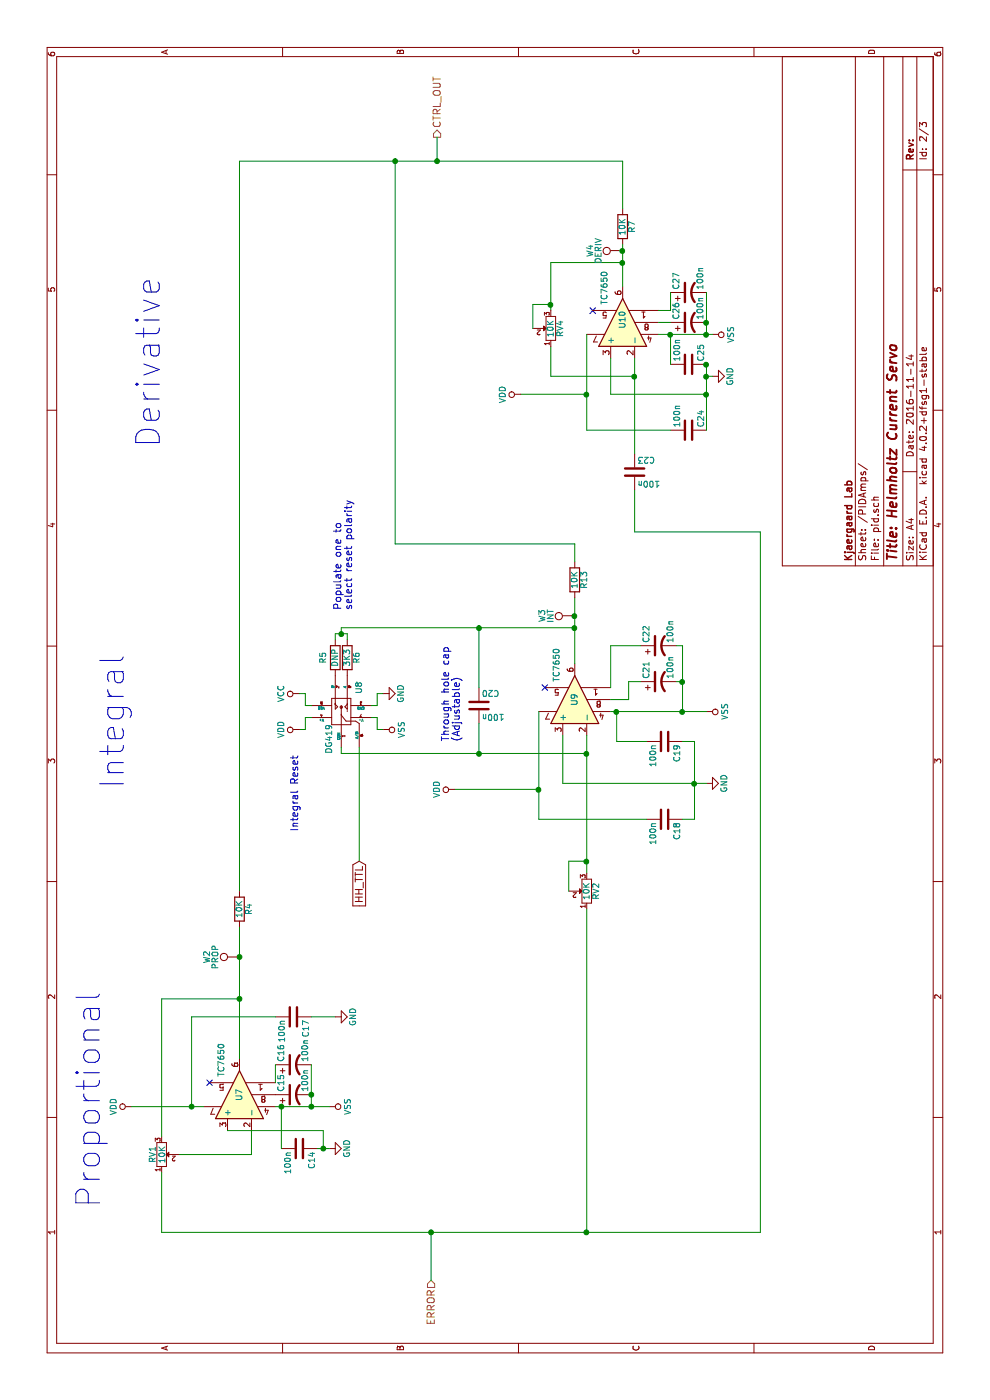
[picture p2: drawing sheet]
EESchema Schematic File Version 2
LIBS:CurrentServo
LIBS:power
LIBS:device
LIBS:transistors
LIBS:conn
LIBS:linear
LIBS:regul
LIBS:74xx
LIBS:cmos4000
LIBS:adc-dac
LIBS:memory
LIBS:xilinx
LIBS:microcontrollers
LIBS:dsp
LIBS:microchip
LIBS:analog_switches
LIBS:motorola
LIBS:texas
LIBS:intel
LIBS:audio
LIBS:interface
LIBS:digital-audio
LIBS:philips
LIBS:display
LIBS:cypress
LIBS:siliconi
LIBS:opto
LIBS:atmel
LIBS:contrib
LIBS:valves
LIBS:74xgxx
LIBS:ac-dc
LIBS:actel
LIBS:Altera
LIBS:analog_devices
LIBS:brooktre
LIBS:cmos_ieee
LIBS:dc-dc
LIBS:diode
LIBS:elec-unifil
LIBS:ESD_Protection
LIBS:ftdi
LIBS:gennum
LIBS:graphic
LIBS:hc11
LIBS:ir
LIBS:Lattice
LIBS:logo
LIBS:maxim
LIBS:microchip_dspic33dsc
LIBS:microchip_pic10mcu
LIBS:microchip_pic12mcu
LIBS:microchip_pic16mcu
LIBS:microchip_pic18mcu
LIBS:microchip_pic32mcu
LIBS:motor_drivers
LIBS:msp430
LIBS:nordicsemi
LIBS:nxp_armmcu
LIBS:onsemi
LIBS:Oscillators
LIBS:powerint
LIBS:Power_Management
LIBS:pspice
LIBS:references
LIBS:relays
LIBS:rfcom
LIBS:sensors
LIBS:silabs
LIBS:stm8
LIBS:stm32
LIBS:supertex
LIBS:switches
LIBS:transf
LIBS:ttl_ieee
LIBS:video
LIBS:Worldsemi
LIBS:Xicor
LIBS:Zilog
LIBS:CurrentServo-cache
EELAYER 25 0
EELAYER END
$Descr A4 11693 8268
encoding utf-8
Sheet 2 3
Title "Helmholtz Current Servo"
Date "2016-11-14"
Rev ""
Comp "Kjaergaard Lab"
Comment1 ""
Comment2 ""
Comment3 ""
Comment4 ""
$EndDescr
Text HLabel 1000 3600 0    60   Input ~ 0
ERROR
Text HLabel 10550 3650 2    60   Output ~ 0
CTRL_OUT
$Comp
L POT RV1
U 1 1
P 2050 1350
F 0 "RV1" H 2050 1270 50  0000 C CNN
F 1 "10K" H 2050 1350 50  0000 C CNN
F 2 "Potentiometers:Potentiometer_Bourns_3296W_3-8Zoll_Inline_ScrewUp" H 2050 1350 50  0001 C CNN
F 3 "" H 2050 1350 50  0000 C CNN
	1    2050 1350
	1    0    0    1   
$EndComp
$Comp
L TC7650 U7
U 1 1
P 2550 2000
F 0 "U7" H 2500 2000 50  0000 L CNN
F 1 "TC7650" H 2700 2150 50  0000 L CNN
F 2 "Housings_DIP:DIP-8_W7.62mm" H 2600 2200 50  0001 C CNN
F 3 "" H 2700 2300 50  0000 C CNN
	1    2550 2000
	1    0    0    -1  
$EndComp
$Comp
L CP1 C15
U 1 1
P 2550 2450
F 0 "C15" H 2575 2550 50  0000 L CNN
F 1 "100n" H 2575 2350 50  0000 L CNN
F 2 "Capacitors_SMD:C_0805" H 2550 2450 50  0001 C CNN
F 3 "" H 2550 2450 50  0000 C CNN
	1    2550 2450
	1    0    0    -1  
$EndComp
$Comp
L CP1 C16
U 1 1
P 2800 2450
F 0 "C16" H 2825 2550 50  0000 L CNN
F 1 "100n" H 2825 2350 50  0000 L CNN
F 2 "Capacitors_SMD:C_0805" H 2800 2450 50  0001 C CNN
F 3 "" H 2800 2450 50  0000 C CNN
	1    2800 2450
	1    0    0    -1  
$EndComp
$Comp
L C C14
U 1 1
P 2100 2500
F 0 "C14" H 2125 2600 50  0000 L CNN
F 1 "100n" H 2125 2400 50  0000 L CNN
F 2 "Capacitors_SMD:C_0805" H 2138 2350 50  0001 C CNN
F 3 "" H 2100 2500 50  0000 C CNN
	1    2100 2500
	-1   0    0    1   
$EndComp
$Comp
L GND #PWR023
U 1 1
P 2100 2750
F 0 "#PWR023" H 2100 2500 50  0001 C CNN
F 1 "GND" H 2100 2600 50  0000 C CNN
F 2 "" H 2100 2750 50  0000 C CNN
F 3 "" H 2100 2750 50  0000 C CNN
	1    2100 2750
	-1   0    0    -1  
$EndComp
$Comp
L GND #PWR024
U 1 1
P 3200 2800
F 0 "#PWR024" H 3200 2550 50  0001 C CNN
F 1 "GND" H 3200 2650 50  0000 C CNN
F 2 "" H 3200 2800 50  0000 C CNN
F 3 "" H 3200 2800 50  0000 C CNN
	1    3200 2800
	-1   0    0    -1  
$EndComp
$Comp
L C C17
U 1 1
P 3200 2450
F 0 "C17" H 3225 2550 50  0000 L CNN
F 1 "100n" H 3225 2350 50  0000 L CNN
F 2 "Capacitors_SMD:C_0805" H 3238 2300 50  0001 C CNN
F 3 "" H 3200 2450 50  0000 C CNN
	1    3200 2450
	-1   0    0    1   
$EndComp
$Comp
L VDD #PWR025
U 1 1
P 2450 1100
F 0 "#PWR025" H 2450 950 50  0001 C CNN
F 1 "VDD" H 2450 1250 50  0000 C CNN
F 2 "" H 2450 1100 50  0000 C CNN
F 3 "" H 2450 1100 50  0000 C CNN
	1    2450 1100
	1    0    0    -1  
$EndComp
$Comp
L VSS #PWR026
U 1 1
P 2450 2750
F 0 "#PWR026" H 2450 2600 50  0001 C CNN
F 1 "VSS" H 2450 2900 50  0000 C CNN
F 2 "" H 2450 2750 50  0000 C CNN
F 3 "" H 2450 2750 50  0000 C CNN
	1    2450 2750
	1    0    0    1   
$EndComp
NoConn ~ 2650 1750
$Comp
L R R7
U 1 1
P 9800 5200
F 0 "R7" V 9880 5200 50  0000 C CNN
F 1 "10K" V 9800 5200 50  0000 C CNN
F 2 "Resistors_SMD:R_1206" V 9730 5200 50  0001 C CNN
F 3 "" H 9800 5200 50  0000 C CNN
	1    9800 5200
	0    1    1    0   
$EndComp
$Comp
L CP1 C26
U 1 1
P 9000 5750
F 0 "C26" H 9025 5850 50  0000 L CNN
F 1 "100n" H 9025 5650 50  0000 L CNN
F 2 "Capacitors_SMD:C_0805" H 9000 5750 50  0001 C CNN
F 3 "" H 9000 5750 50  0000 C CNN
	1    9000 5750
	1    0    0    -1  
$EndComp
$Comp
L CP1 C27
U 1 1
P 9250 5750
F 0 "C27" H 9275 5850 50  0000 L CNN
F 1 "100n" H 9275 5650 50  0000 L CNN
F 2 "Capacitors_SMD:C_0805" H 9250 5750 50  0001 C CNN
F 3 "" H 9250 5750 50  0000 C CNN
	1    9250 5750
	1    0    0    -1  
$EndComp
$Comp
L C C25
U 1 1
P 8650 5750
F 0 "C25" H 8675 5850 50  0000 L CNN
F 1 "100n" H 8675 5650 50  0000 L CNN
F 2 "Capacitors_SMD:C_0805" H 8688 5600 50  0001 C CNN
F 3 "" H 8650 5750 50  0000 C CNN
	1    8650 5750
	1    0    0    1   
$EndComp
$Comp
L GND #PWR027
U 1 1
P 8550 5950
F 0 "#PWR027" H 8550 5700 50  0001 C CNN
F 1 "GND" H 8550 5800 50  0000 C CNN
F 2 "" H 8550 5950 50  0000 C CNN
F 3 "" H 8550 5950 50  0000 C CNN
	1    8550 5950
	1    0    0    -1  
$EndComp
$Comp
L VDD #PWR028
U 1 1
P 8400 4350
F 0 "#PWR028" H 8400 4200 50  0001 C CNN
F 1 "VDD" H 8400 4500 50  0000 C CNN
F 2 "" H 8400 4350 50  0000 C CNN
F 3 "" H 8400 4350 50  0000 C CNN
	1    8400 4350
	-1   0    0    -1  
$EndComp
$Comp
L VSS #PWR029
U 1 1
P 8900 5950
F 0 "#PWR029" H 8900 5800 50  0001 C CNN
F 1 "VSS" H 8900 6100 50  0000 C CNN
F 2 "" H 8900 5950 50  0000 C CNN
F 3 "" H 8900 5950 50  0000 C CNN
	1    8900 5950
	-1   0    0    1   
$EndComp
NoConn ~ 9100 4950
$Comp
L C C23
U 1 1
P 7750 5300
F 0 "C23" H 7775 5400 50  0000 L CNN
F 1 "100n" H 7775 5200 50  0000 L CNN
F 2 "Capacitors_SMD:C_0805" H 7788 5150 50  0001 C CNN
F 3 "" H 7750 5300 50  0000 C CNN
	1    7750 5300
	0    1    1    0   
$EndComp
$Comp
L TC7650 U9
U 1 1
P 5850 4800
F 0 "U9" H 5800 4800 50  0000 L CNN
F 1 "TC7650" H 6000 4950 50  0000 L CNN
F 2 "Housings_DIP:DIP-8_W7.62mm" H 5900 5000 50  0001 C CNN
F 3 "" H 6000 5100 50  0000 C CNN
	1    5850 4800
	1    0    0    -1  
$EndComp
$Comp
L CP1 C21
U 1 1
P 6000 5500
F 0 "C21" H 6025 5600 50  0000 L CNN
F 1 "100n" H 6025 5400 50  0000 L CNN
F 2 "Capacitors_SMD:C_0805" H 6000 5500 50  0001 C CNN
F 3 "" H 6000 5500 50  0000 C CNN
	1    6000 5500
	1    0    0    -1  
$EndComp
$Comp
L C C19
U 1 1
P 5500 5550
F 0 "C19" H 5525 5650 50  0000 L CNN
F 1 "100n" H 5525 5450 50  0000 L CNN
F 2 "Capacitors_SMD:C_0805" H 5538 5400 50  0001 C CNN
F 3 "" H 5500 5550 50  0000 C CNN
	1    5500 5550
	-1   0    0    1   
$EndComp
$Comp
L GND #PWR030
U 1 1
P 5150 5900
F 0 "#PWR030" H 5150 5650 50  0001 C CNN
F 1 "GND" H 5150 5750 50  0000 C CNN
F 2 "" H 5150 5900 50  0000 C CNN
F 3 "" H 5150 5900 50  0000 C CNN
	1    5150 5900
	-1   0    0    -1  
$EndComp
$Comp
L C C18
U 1 1
P 4850 5550
F 0 "C18" H 4875 5650 50  0000 L CNN
F 1 "100n" H 4875 5450 50  0000 L CNN
F 2 "Capacitors_SMD:C_0805" H 4888 5400 50  0001 C CNN
F 3 "" H 4850 5550 50  0000 C CNN
	1    4850 5550
	-1   0    0    1   
$EndComp
$Comp
L VDD #PWR031
U 1 1
P 5100 3800
F 0 "#PWR031" H 5100 3650 50  0001 C CNN
F 1 "VDD" H 5100 3950 50  0000 C CNN
F 2 "" H 5100 3800 50  0000 C CNN
F 3 "" H 5100 3800 50  0000 C CNN
	1    5100 3800
	1    0    0    -1  
$EndComp
$Comp
L VSS #PWR032
U 1 1
P 5750 5900
F 0 "#PWR032" H 5750 5750 50  0001 C CNN
F 1 "VSS" H 5750 6050 50  0000 C CNN
F 2 "" H 5750 5900 50  0000 C CNN
F 3 "" H 5750 5900 50  0000 C CNN
	1    5750 5900
	1    0    0    1   
$EndComp
NoConn ~ 5950 4550
$Comp
L C C20
U 1 1
P 5800 4000
F 0 "C20" H 5825 4100 50  0000 L CNN
F 1 "100n" H 5825 3900 50  0000 L CNN
F 2 "Resistors_Universal:Resistor_SMD+THTuniversal_0805to1206_RM10_HandSoldering" H 5838 3850 50  0001 C CNN
F 3 "" H 5800 4000 50  0000 C CNN
	1    5800 4000
	0    1    1    0   
$EndComp
$Comp
L DG419 U8
U 1 1
P 5750 2850
F 0 "U8" H 5900 2700 50  0000 L CNN
F 1 "DG419" H 5400 2950 50  0000 L CNN
F 2 "SMD_Packages:SOIC-8-N" H 5750 2850 60  0001 C CNN
F 3 "" H 5750 2850 60  0001 C CNN
	1    5750 2850
	1    0    0    -1  
$EndComp
$Comp
L GND #PWR033
U 1 1
P 5900 3200
F 0 "#PWR033" H 5900 2950 50  0001 C CNN
F 1 "GND" H 5900 3050 50  0000 C CNN
F 2 "" H 5900 3200 50  0000 C CNN
F 3 "" H 5900 3200 50  0000 C CNN
	1    5900 3200
	1    0    0    -1  
$EndComp
$Comp
L VSS #PWR034
U 1 1
P 5600 3200
F 0 "#PWR034" H 5600 3050 50  0001 C CNN
F 1 "VSS" H 5600 3350 50  0000 C CNN
F 2 "" H 5600 3200 50  0000 C CNN
F 3 "" H 5600 3200 50  0000 C CNN
	1    5600 3200
	-1   0    0    1   
$EndComp
$Comp
L VCC #PWR035
U 1 1
P 5900 2500
F 0 "#PWR035" H 5900 2350 50  0001 C CNN
F 1 "VCC" H 5900 2650 50  0000 C CNN
F 2 "" H 5900 2500 50  0000 C CNN
F 3 "" H 5900 2500 50  0000 C CNN
	1    5900 2500
	1    0    0    -1  
$EndComp
Text GLabel 4500 3000 0    60   Input ~ 0
HH_TTL
$Comp
L R R5
U 1 1
P 6200 2800
F 0 "R5" V 6100 2800 50  0000 C CNN
F 1 "DNP" V 6200 2800 50  0000 C CNN
F 2 "Resistors_SMD:R_1206" V 6130 2800 50  0001 C CNN
F 3 "" H 6200 2800 50  0000 C CNN
	1    6200 2800
	0    1    1    0   
$EndComp
$Comp
L R R6
U 1 1
P 6200 2900
F 0 "R6" V 6280 2900 50  0000 C CNN
F 1 "3K3" V 6200 2900 50  0000 C CNN
F 2 "Resistors_SMD:R_1206" V 6130 2900 50  0001 C CNN
F 3 "" H 6200 2900 50  0000 C CNN
	1    6200 2900
	0    1    1    0   
$EndComp
Text Notes 5500 3850 0    60   ~ 0
Through hole cap\n(Adjustable)
Text Notes 1600 850  0    197  ~ 0
Proportional\n
Text Notes 7950 1350 0    197  ~ 0
Derivative
Text Notes 5100 1050 0    197  ~ 0
Integral
$Comp
L R R4
U 1 1
P 4100 2000
F 0 "R4" V 4180 2000 50  0000 C CNN
F 1 "10K" V 4100 2000 50  0000 C CNN
F 2 "Resistors_SMD:R_1206" V 4030 2000 50  0001 C CNN
F 3 "" H 4100 2000 50  0000 C CNN
	1    4100 2000
	0    1    1    0   
$EndComp
$Comp
L C C24
U 1 1
P 8100 5750
F 0 "C24" H 8125 5850 50  0000 L CNN
F 1 "100n" H 8125 5650 50  0000 L CNN
F 2 "Capacitors_SMD:C_0805" H 8138 5600 50  0001 C CNN
F 3 "" H 8100 5750 50  0000 C CNN
	1    8100 5750
	1    0    0    1   
$EndComp
$Comp
L TC7650 U10
U 1 1
P 9000 5200
F 0 "U10" H 8950 5200 50  0000 L CNN
F 1 "TC7650" H 9150 5350 50  0000 L CNN
F 2 "Housings_DIP:DIP-8_W7.62mm" H 9050 5400 50  0001 C CNN
F 3 "" H 9150 5500 50  0000 C CNN
	1    9000 5200
	1    0    0    -1  
$EndComp
$Comp
L CP1 C22
U 1 1
P 6300 5500
F 0 "C22" H 6325 5600 50  0000 L CNN
F 1 "100n" H 6325 5400 50  0000 L CNN
F 2 "Capacitors_SMD:C_0805" H 6300 5500 50  0001 C CNN
F 3 "" H 6300 5500 50  0000 C CNN
	1    6300 5500
	1    0    0    -1  
$EndComp
Text Notes 6600 2950 0    60   ~ 0
Populate one to\nselect reset polarity
Text Notes 4750 2500 0    60   ~ 0
Integral Reset
Wire Wire Line
	1400 1350 1900 1350
Wire Wire Line
	2050 1500 2050 2100
Wire Wire Line
	2050 2100 2250 2100
Wire Wire Line
	2450 2600 2800 2600
Connection ~ 2550 2600
Wire Wire Line
	2800 2300 2650 2300
Connection ~ 2450 2600
Wire Wire Line
	9300 5200 9650 5200
Wire Wire Line
	4400 4900 5550 4900
Wire Wire Line
	2100 2350 2450 2350
Wire Wire Line
	2450 2300 2450 2750
Connection ~ 2450 2350
Wire Wire Line
	2100 2650 2100 2750
Wire Wire Line
	2450 1600 3200 1600
Wire Wire Line
	3200 1600 3200 2300
Connection ~ 2450 1600
Wire Wire Line
	3200 2600 3200 2800
Wire Wire Line
	2850 2000 3950 2000
Wire Wire Line
	3350 2000 3350 1350
Wire Wire Line
	3350 1350 2200 1350
Connection ~ 3350 2000
Wire Wire Line
	2450 1100 2450 1700
Wire Wire Line
	9500 4600 9500 5200
Connection ~ 9500 5200
Wire Wire Line
	8100 4900 8900 4900
Connection ~ 8400 4900
Wire Wire Line
	8100 5900 8650 5900
Connection ~ 8650 5900
Wire Wire Line
	8900 5500 8900 5950
Wire Wire Line
	8900 5900 9250 5900
Connection ~ 8900 5900
Connection ~ 9000 5900
Wire Wire Line
	9250 5600 9100 5600
Wire Wire Line
	9100 5600 9100 5500
Wire Wire Line
	9000 5600 9000 5500
Connection ~ 8900 5600
Connection ~ 8400 5900
Wire Wire Line
	8100 5600 8100 4900
Wire Wire Line
	8400 4350 8400 4900
Wire Wire Line
	8550 4600 8800 4600
Wire Wire Line
	9100 4600 9500 4600
Wire Wire Line
	8900 5600 8650 5600
Wire Wire Line
	8400 5100 8400 5900
Wire Wire Line
	8550 5950 8550 5900
Connection ~ 8550 5900
Wire Wire Line
	5600 2500 5600 2550
Wire Wire Line
	5600 2550 5700 2550
Wire Wire Line
	5700 2550 5700 2600
Wire Wire Line
	5800 2600 5800 2550
Wire Wire Line
	5800 2550 5900 2550
Wire Wire Line
	5900 2550 5900 2500
Wire Wire Line
	5600 3200 5600 3150
Wire Wire Line
	5600 3150 5700 3150
Wire Wire Line
	5700 3150 5700 3100
Wire Wire Line
	5800 3100 5800 3150
Wire Wire Line
	5800 3150 5900 3150
Wire Wire Line
	5900 3150 5900 3200
Wire Wire Line
	5550 4700 5150 4700
Wire Wire Line
	5150 4700 5150 5900
Wire Wire Line
	5400 2850 5400 4900
Wire Wire Line
	5400 4000 5650 4000
Connection ~ 5400 4900
Wire Wire Line
	5950 4000 6450 4000
Wire Wire Line
	6150 4800 6700 4800
Wire Wire Line
	5100 3800 5100 4500
Wire Wire Line
	4850 4500 5750 4500
Wire Wire Line
	4850 4500 4850 5400
Connection ~ 5100 4500
Wire Wire Line
	4850 5700 4850 5800
Wire Wire Line
	4850 5800 5500 5800
Connection ~ 5150 5800
Wire Wire Line
	5500 5800 5500 5700
Wire Wire Line
	5750 5150 5500 5150
Wire Wire Line
	5500 5150 5500 5400
Connection ~ 5750 5150
Wire Wire Line
	5750 5100 5750 5900
Connection ~ 5750 5700
Wire Wire Line
	6000 5650 6000 5700
Connection ~ 6000 5700
Wire Wire Line
	5850 5100 5850 5250
Wire Wire Line
	5850 5250 6000 5250
Wire Wire Line
	6000 5250 6000 5350
Wire Wire Line
	5750 5700 6300 5700
Wire Wire Line
	6300 5700 6300 5650
Wire Wire Line
	6300 5350 6300 5100
Wire Wire Line
	6300 5100 5950 5100
Wire Wire Line
	4500 3000 5450 3000
Wire Wire Line
	5400 2850 5450 2850
Connection ~ 5400 4000
Wire Wire Line
	6350 2800 6400 2800
Wire Wire Line
	6400 2800 6400 2900
Wire Wire Line
	6400 2900 6350 2900
Wire Wire Line
	6400 2850 6450 2850
Wire Wire Line
	6450 2850 6450 4800
Connection ~ 6400 2850
Connection ~ 6450 4800
Connection ~ 6450 4000
Wire Wire Line
	1000 3600 1400 3600
Wire Wire Line
	1400 1350 1400 6350
Connection ~ 1400 3600
Wire Wire Line
	10550 3650 10350 3650
Connection ~ 10350 3650
Wire Wire Line
	4100 4900 1400 4900
Connection ~ 1400 4900
Wire Wire Line
	1400 6350 7250 6350
Wire Wire Line
	7150 4800 7150 3300
Wire Wire Line
	7150 3300 10350 3300
Wire Wire Line
	10350 2000 10350 5200
Wire Wire Line
	10350 5200 9950 5200
Connection ~ 10350 3300
$Comp
L POT RV2
U 1 1
P 4250 4900
F 0 "RV2" H 4250 4820 50  0000 C CNN
F 1 "10K" H 4250 4900 50  0000 C CNN
F 2 "Potentiometers:Potentiometer_Bourns_3296W_3-8Zoll_Inline_ScrewUp" H 4250 4900 50  0001 C CNN
F 3 "" H 4250 4900 50  0000 C CNN
	1    4250 4900
	1    0    0    -1  
$EndComp
$Comp
L POT RV4
U 1 1
P 8950 4600
F 0 "RV4" H 8950 4520 50  0000 C CNN
F 1 "10K" H 8950 4600 50  0000 C CNN
F 2 "Potentiometers:Potentiometer_Bourns_3296W_3-8Zoll_Inline_ScrewUp" H 8950 4600 50  0001 C CNN
F 3 "" H 8950 4600 50  0000 C CNN
	1    8950 4600
	1    0    0    -1  
$EndComp
Wire Wire Line
	4250 4750 4500 4750
Wire Wire Line
	4500 4750 4500 4900
Connection ~ 4500 4900
Wire Wire Line
	8950 4450 9150 4450
Wire Wire Line
	9150 4450 9150 4600
Connection ~ 9150 4600
$Comp
L TEST_1P W2
U 1 1
P 3700 2000
F 0 "W2" H 3700 2270 50  0000 C CNN
F 1 "PROP" H 3700 2200 50  0000 C CNN
F 2 "Connect:PINTST" H 3900 2000 50  0001 C CNN
F 3 "" H 3900 2000 50  0000 C CNN
	1    3700 2000
	1    0    0    -1  
$EndComp
$Comp
L TEST_1P W3
U 1 1
P 6550 4800
F 0 "W3" H 6550 5070 50  0000 C CNN
F 1 "INT" H 6550 5000 50  0000 C CNN
F 2 "Connect:PINTST" H 6750 4800 50  0001 C CNN
F 3 "" H 6750 4800 50  0000 C CNN
	1    6550 4800
	1    0    0    -1  
$EndComp
$Comp
L TEST_1P W4
U 1 1
P 9600 5200
F 0 "W4" H 9600 5470 50  0000 C CNN
F 1 "DERIV" H 9600 5400 50  0000 C CNN
F 2 "Connect:PINTST" H 9800 5200 50  0001 C CNN
F 3 "" H 9800 5200 50  0000 C CNN
	1    9600 5200
	1    0    0    -1  
$EndComp
$Comp
L VDD #PWR036
U 1 1
P 5600 2500
F 0 "#PWR036" H 5600 2350 50  0001 C CNN
F 1 "VDD" H 5600 2650 50  0000 C CNN
F 2 "" H 5600 2500 50  0000 C CNN
F 3 "" H 5600 2500 50  0000 C CNN
	1    5600 2500
	1    0    0    -1  
$EndComp
$Comp
L R R13
U 1 1
P 6850 4800
F 0 "R13" V 6930 4800 50  0000 C CNN
F 1 "10K" V 6850 4800 50  0000 C CNN
F 2 "Resistors_SMD:R_1206" V 6780 4800 50  0001 C CNN
F 3 "" H 6850 4800 50  0000 C CNN
	1    6850 4800
	0    1    1    0   
$EndComp
Connection ~ 9600 5200
Connection ~ 6550 4800
Wire Wire Line
	7000 4800 7150 4800
Wire Wire Line
	10350 2000 4250 2000
Connection ~ 3700 2000
Wire Wire Line
	2250 1900 2250 2700
Wire Wire Line
	2250 2700 2100 2700
Connection ~ 2100 2700
Wire Wire Line
	8700 5100 8400 5100
Wire Wire Line
	8700 5300 7900 5300
Wire Wire Line
	8550 4600 8550 5300
Connection ~ 8550 5300
Wire Wire Line
	7250 6350 7250 5300
Wire Wire Line
	7250 5300 7600 5300
$EndSCHEMATC
